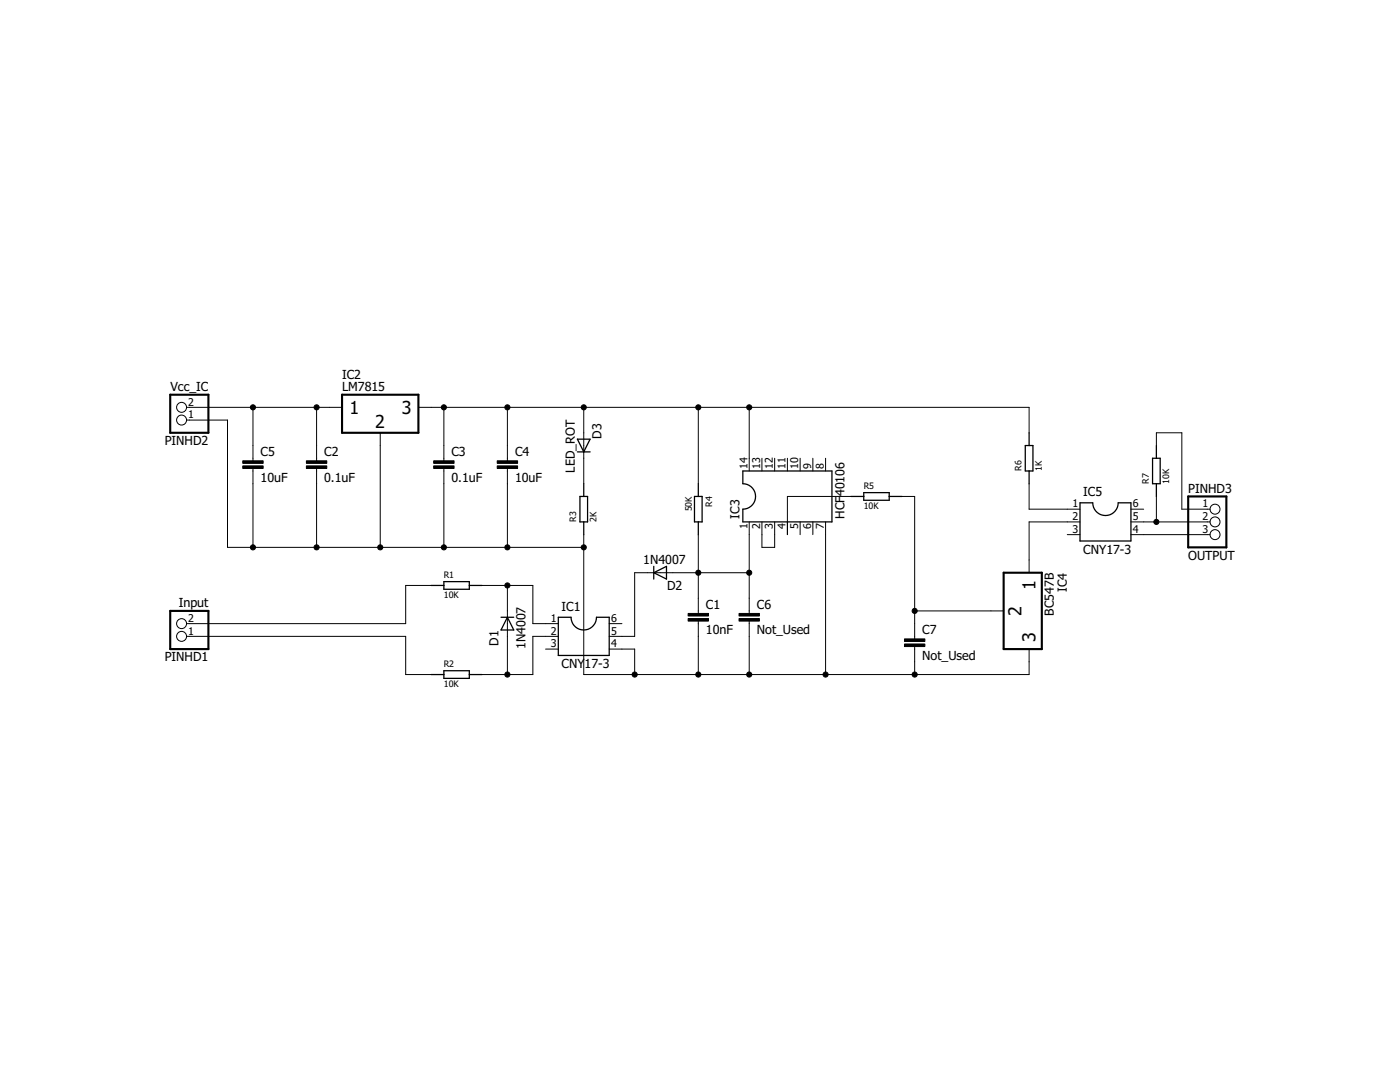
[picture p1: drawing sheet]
<svg xmlns="http://www.w3.org/2000/svg" width="279mm" height="216mm" viewBox="0 0 279 216" stroke-linecap="round" stroke-linejoin="round" font-family="sans-serif">
<g fill="none" stroke="#000" stroke-width=".25">
<path d="M115.2 87.6h2.6l-1.3 2.6zM115.2 90.2h2.6M115.7 99.1h1.6v5h-1.6zM116.5 96.5v2.6M138.6 99.1h1.5v5h-1.5zM139.4 96.5v2.6M148.3 94h17.7v10.1h-17.7v-2.5a2.54 2.54 0 0 0 2.5-2.5 2.54 2.54 0 0 0-2.5-2.6zM169.8 99.1h2.6M172.4 98.3h5.1v1.5h-5.1zM177.5 99.1h2.5M204.6 88.9h1.5v5.1h-1.5zM205.4 86.4v2.5"/>
<path d="M205.4 94v2.5M230 91.4h1.5v5.1h-1.5zM230.8 88.9v2.5M230.8 96.5v2.6M86 116.8h2.6M88.6 116.1h5.1v1.5h-5.1zM93.7 116.8h2.5M116.5 104.1v2.6M130.5 114.3l2.5-1.3v2.5zM130.5 113v2.5M139.4 104.1v2.6M215.5 100.3h2.6a2.54 2.54 0 0 0 2.5 2.6 2.54 2.54 0 0 0 2.6-2.6h2.5v7.6h-10.2z"/>
<path d="M86 134.6h2.6M88.6 133.8h5.1v1.6h-5.1zM93.7 134.6h2.5M100 123.2h2.5M101.3 123.2l1.2 2.5h-2.5zM111.4 123.2h2.6a2.54 2.54 0 0 0 2.5 2.5 2.54 2.54 0 0 0 2.5-2.5h2.6v7.6h-10.2z"/>
</g>
<g fill="none" stroke="#000" stroke-width=".2">
<path d="M37.2 83.8h8.2v25.4h71.1M37.2 81.3h31.1M50.5 81.3v10.6M50.5 93.5v15.7M63.2 81.3v10.6M63.2 93.5v15.7M75.9 86.4v22.8M83.5 81.3h121.9v5.1M88.6 81.3v10.6M88.6 93.5v15.7M101.3 81.3v10.6M101.3 93.5v15.7"/>
<path d="M116.5 81.3v15.2M139.4 81.3v15.2M149.5 81.3v12.7M152.1 91.4v2.6M154.6 91.4v2.6M157.1 91.4v2.6M159.7 91.4v2.6M162.2 91.4v2.6M164.8 91.4v2.6M169.8 99.1h-12.7v7.6M180 99.1h2.5v28.4M205.4 96.5v5.1h10.1"/>
<path d="M230.8 88.9v-2.5h5.1v15.2h5.6M230.8 99.1v5M86 116.8h-5v7.6h-43.8M96.2 116.8h10.1v7.6h5.1M101.3 116.8v17.8M116.5 106.7v27.9h88.9v-5.1M139.4 106.7v15.7M149.5 114.3h-22.8v12.7h-5.1M149.5 104.1v18.3M152.1 104.1v5.1h2.5v-5.1M159.7 104.1v2.6M162.2 104.1v2.6"/>
<path d="M164.8 104.1v30.5M213 106.7h2.5M215.5 104.1h-10.1v10.2M225.7 101.6h2.5M225.7 104.1h15.8M225.7 106.7h15.8M37.2 127h43.8v7.6h5M108.9 129.5h2.5M111.4 127h-5.1v7.6h-10.1M121.6 124.4h2.5M121.6 129.5h5.1v5.1M139.4 123.9v10.7"/>
<path d="M149.5 123.9v10.7M182.5 121.9h17.8M182.5 129v5.6"/>
<circle cx="36.2" cy="81.3" r=".99"/>
<circle cx="36.2" cy="83.8" r=".99"/>
<circle cx="242.5" cy="101.6" r=".99"/>
<circle cx="242.5" cy="106.7" r=".99"/>
<circle cx="242.5" cy="104.1" r=".99"/>
<circle cx="36.2" cy="127" r=".99"/>
<circle cx="36.2" cy="124.4" r=".99"/>
</g>
<path d="M34 78.8h7.6v7.6h-7.6zM68.3 78.8h15.2v7.6h-15.2zM237.1 99.1h7.7v10.1h-7.7zM200.3 114.3h7.6v15.2h-7.6zM34 121.9h7.6v7.6h-7.6z" fill="none" stroke="#000" stroke-width=".42"/>
<g fill="#000" stroke="#000" stroke-width=".2">
<path d="M48.5 93h4v.5h-4zM48.5 91.9h4v.6h-4zM61.2 93h4v.5h-4zM61.2 91.9h4v.6h-4zM86.6 93h4v.5h-4zM86.6 91.9h4v.6h-4zM99.2 93h4.1v.5h-4.1zM99.2 91.9h4.1v.6h-4.1zM137.3 123.4h4.1v.5h-4.1zM137.3 122.4h4.1v.5h-4.1zM147.5 123.4h4.1v.5h-4.1zM147.5 122.4h4.1v.5h-4.1z"/>
<path d="M180.5 128.5h4.1v.5h-4.1zM180.5 127.5h4.1v.5h-4.1z"/>
</g>
<g fill="#000" stroke="#000" stroke-width=".2">
<circle cx="50.5" cy="81.3" r=".51"/>
<circle cx="63.2" cy="81.3" r=".51"/>
<circle cx="88.6" cy="81.3" r=".51"/>
<circle cx="101.3" cy="81.3" r=".51"/>
<circle cx="116.5" cy="81.3" r=".51"/>
<circle cx="139.4" cy="81.3" r=".51"/>
<circle cx="149.5" cy="81.3" r=".51"/>
<circle cx="50.5" cy="109.2" r=".51"/>
<circle cx="63.2" cy="109.2" r=".51"/>
<circle cx="75.9" cy="109.2" r=".51"/>
<circle cx="88.6" cy="109.2" r=".51"/>
<circle cx="101.3" cy="109.2" r=".51"/>
<circle cx="101.3" cy="116.8" r=".51"/>
<circle cx="116.5" cy="109.2" r=".51"/>
<circle cx="139.4" cy="114.3" r=".51"/>
<circle cx="149.5" cy="114.3" r=".51"/>
<circle cx="230.8" cy="104.1" r=".51"/>
<circle cx="101.3" cy="134.6" r=".51"/>
<circle cx="126.7" cy="134.6" r=".51"/>
<circle cx="139.4" cy="134.6" r=".51"/>
<circle cx="149.5" cy="134.6" r=".51"/>
<circle cx="164.8" cy="134.6" r=".51"/>
<circle cx="182.5" cy="121.9" r=".51"/>
<circle cx="182.5" cy="134.6" r=".51"/>
</g>
<g font-size="3.6">
<text x="69.8" y="82.6">1</text>
<text x="80.2" y="82.6">3</text>
<text x="74.9" y="85.4">2</text>
<text x="206.7" y="117.8" transform="rotate(-90 206.7 117.8)">1</text>
<text x="203.9" y="122.8" transform="rotate(-90 203.9 122.8)">2</text>
<text x="206.7" y="128.2" transform="rotate(-90 206.7 128.2)">3</text>
</g>
<g font-size="2.5">
<text x="34" y="78">Vcc_IC</text>
<text x="68.3" y="75.6">IC2</text>
<text x="68.3" y="78.1">LM7815</text>
<text x="32.9" y="88.8">PINHD2</text>
<text x="120" y="87.5" transform="rotate(-90 120 87.5)">D3</text>
<text x="52" y="91.1">C5</text>
<text x="64.7" y="91.1">C2</text>
<text x="90.1" y="91.1">C3</text>
<text x="102.8" y="91.1">C4</text>
<text x="114.7" y="94.3" transform="rotate(-90 114.7 94.3)">LED_ROT</text>
<text x="52" y="96.1">10uF</text>
<text x="64.7" y="96.1">0.1uF</text>
<text x="90.1" y="96.1">0.1uF</text>
<text x="102.8" y="96.1">10uF</text>
<text x="168.6" y="99" transform="rotate(-90 168.6 99)">40106</text>
<text x="216.2" y="99.1">IC5</text>
<text x="237.1" y="98.4">PINHD3</text>
<text x="147.6" y="103.5" transform="rotate(-90 147.6 103.5)">IC3</text>
<text x="168.6" y="103.5" transform="rotate(-90 168.6 103.5)">HCF</text>
<text x="128.4" y="112.5">1N4007</text>
<text x="216.2" y="110.5">CNY17-3</text>
<text x="237.1" y="111.7">OUTPUT</text>
<text x="133.1" y="117.8">D2</text>
<text x="212.9" y="118.1" transform="rotate(-90 212.9 118.1)">IC4</text>
<text x="35.7" y="121.1">Input</text>
<text x="112.1" y="121.9">IC1</text>
<text x="140.9" y="121.5">C1</text>
<text x="151" y="121.5">C6</text>
<text x="210.3" y="122.8" transform="rotate(-90 210.3 122.8)">BC547B</text>
<text x="32.9" y="131.9">PINHD1</text>
<text x="99.5" y="128.9" transform="rotate(-90 99.5 128.9)">D1</text>
<text x="104.9" y="129.5" transform="rotate(-90 104.9 129.5)">1N4007</text>
<text x="140.9" y="126.6">10nF</text>
<text x="151" y="126.6">Not_Used</text>
<text x="184.1" y="131.7">Not_Used</text>
<text x="184.1" y="126.6">C7</text>
<text x="112.1" y="133.3">CNY</text>
<text x="116.7" y="133.3">17-3</text>
</g>
<g font-size="2.1">
<text x="37.6" y="83.5">1</text>
<text x="37.6" y="80.9">2</text>
<text x="149.2" y="93.6" transform="rotate(-90 149.2 93.6)">14</text>
<text x="151.7" y="93.6" transform="rotate(-90 151.7 93.6)">13</text>
<text x="154.2" y="93.6" transform="rotate(-90 154.2 93.6)">12</text>
<text x="156.8" y="93.6" transform="rotate(-90 156.8 93.6)">11</text>
<text x="159.3" y="93.6" transform="rotate(-90 159.3 93.6)">10</text>
<text x="161.9" y="93.6" transform="rotate(-90 161.9 93.6)">9</text>
<text x="164.4" y="93.6" transform="rotate(-90 164.4 93.6)">8</text>
<text x="214" y="101.2">1</text>
<text x="226.1" y="101.2">6</text>
<text x="240" y="101.2">1</text>
<text x="149.2" y="105.7" transform="rotate(-90 149.2 105.7)">1</text>
<text x="151.7" y="105.7" transform="rotate(-90 151.7 105.7)">2</text>
<text x="154.2" y="105.7" transform="rotate(-90 154.2 105.7)">3</text>
<text x="156.8" y="105.7" transform="rotate(-90 156.8 105.7)">4</text>
<text x="159.3" y="105.7" transform="rotate(-90 159.3 105.7)">5</text>
<text x="161.9" y="105.7" transform="rotate(-90 161.9 105.7)">6</text>
<text x="164.4" y="105.7" transform="rotate(-90 164.4 105.7)">7</text>
<text x="214" y="103.8">2</text>
<text x="214" y="106.3">3</text>
<text x="226.1" y="103.8">5</text>
<text x="226.1" y="106.3">4</text>
<text x="240" y="103.8">2</text>
<text x="240" y="106.3">3</text>
<text x="37.6" y="124.1">2</text>
<text x="109.9" y="124.1">1</text>
<text x="121.9" y="124.1">6</text>
<text x="37.6" y="126.6">1</text>
<text x="109.9" y="126.6">2</text>
<text x="109.9" y="129.2">3</text>
<text x="121.9" y="126.6">5</text>
<text x="121.9" y="129.2">4</text>
</g>
<g font-size="1.8">
<text x="203.9" y="94" transform="rotate(-90 203.9 94)">R6</text>
<text x="207.9" y="94" transform="rotate(-90 207.9 94)">1K</text>
<text x="142.2" y="101.1" transform="rotate(-90 142.2 101.1)">R4</text>
<text x="172.4" y="101.6">10K</text>
<text x="172.4" y="97.5">R5</text>
<text x="229.3" y="96.5" transform="rotate(-90 229.3 96.5)">R7</text>
<text x="233.3" y="96.5" transform="rotate(-90 233.3 96.5)">10K</text>
<text x="115" y="104.1" transform="rotate(-90 115 104.1)">R3</text>
<text x="119" y="104.1" transform="rotate(-90 119 104.1)">2K</text>
<text x="138.1" y="102" transform="rotate(-90 138.1 102)">50K</text>
<text x="88.6" y="119.4">10K</text>
<text x="88.6" y="115.3">R1</text>
<text x="88.6" y="137.1">10K</text>
<text x="88.6" y="133.1">R2</text>
</g>
</svg>
